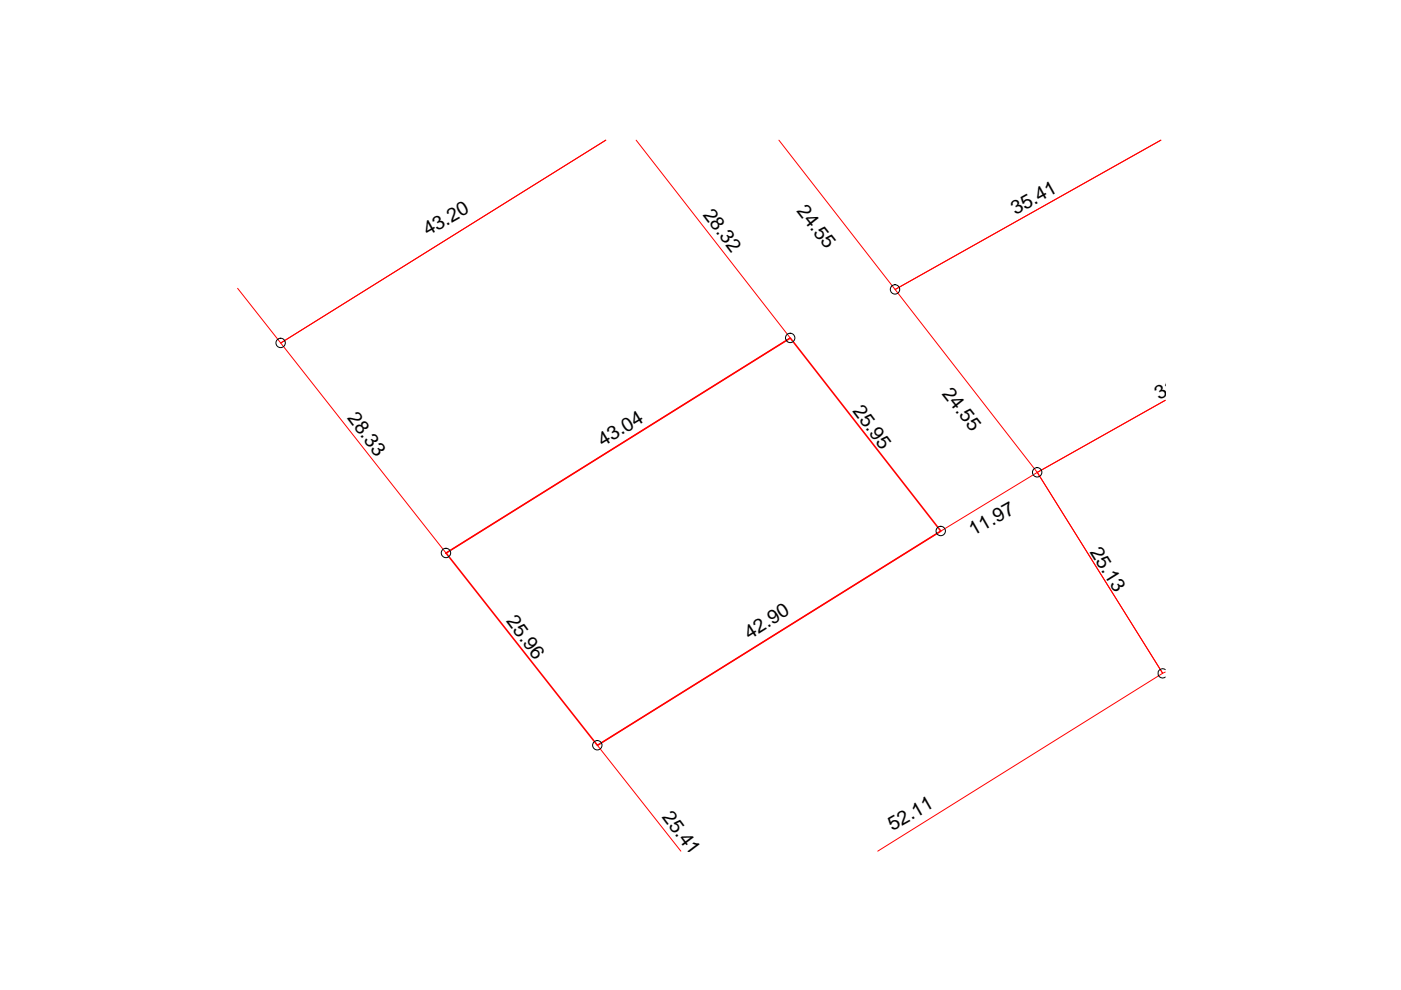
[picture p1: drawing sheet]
<svg xmlns="http://www.w3.org/2000/svg" width="297mm" height="210mm" viewBox="0 0 297 210" stroke-linecap="round" stroke-linejoin="round" font-family="sans-serif">
<path d="M134.9 29.7l32.7 42-73 45.6-35.1-44.6 68.9-43-68.9 43-9.1-11.6M165.1 29.7l24.7 31.7 56.3-31.7-56.3 31.7 30.1 38.8 27.2-15.3-27.2 15.3 26.6 42.5 .6-.2M144.4 180.5l-17.7-22.5 72.8-45.4 20.4-12.4 26.6 42.5-60.4 37.8" fill="none" stroke="#f00" stroke-width=".21"/>
<path d="M94.6 117.3l73-45.6 31.9 40.9-72.8 45.4z" fill="none" stroke="#f00" stroke-width=".34"/>
<g fill="none" stroke="#000" stroke-width=".21">
<path d="M247.1 142a.96 .96 0 0 0-1.6 .8 .96 .96 0 0 0 1.6 .8"/>
<circle cx="59.5" cy="72.7" r=".99"/>
<circle cx="167.5" cy="71.6" r=".99"/>
<circle cx="189.8" cy="61.4" r=".99"/>
<circle cx="94.6" cy="117.2" r=".99"/>
<circle cx="199.5" cy="112.6" r=".99"/>
<circle cx="219.9" cy="100.1" r=".99"/>
<circle cx="126.6" cy="158" r=".99"/>
</g>
<g font-size="4.1">
<text x="148.9" y="45.5" transform="rotate(53 148.9 45.5)">28.32</text>
<text x="168.8" y="44.8" transform="rotate(52 168.8 44.8)">24.55</text>
<text x="215.3" y="45.6" transform="rotate(-29 215.3 45.6)">35.41</text>
<text x="90.7" y="50.1" transform="rotate(-29 90.7 50.1)">43.20</text>
<text x="199.6" y="83.5" transform="rotate(52 199.6 83.5)">24.55</text>
<text x="73.5" y="88.6" transform="rotate(53 73.5 88.6)">28.33</text>
<text x="180.7" y="87.2" transform="rotate(53 180.7 87.2)">25.95</text>
<text x="245.7" y="84.8" transform="rotate(-29 245.7 84.8)">31.77</text>
<text x="127.8" y="94.7" transform="rotate(-31 127.8 94.7)">43.04</text>
<text x="206.4" y="113.7" transform="rotate(-30 206.4 113.7)">11.97</text>
<text x="231" y="117" transform="rotate(58 231 117)">25.13</text>
<text x="107.2" y="131.7" transform="rotate(53 107.2 131.7)">25.96</text>
<text x="158.9" y="135.6" transform="rotate(-32 158.9 135.6)">42.90</text>
<text x="140.3" y="173.2" transform="rotate(53 140.3 173.2)">25.41</text>
<text x="189.2" y="176.2" transform="rotate(-30 189.2 176.2)">52.11</text>
</g>
</svg>
